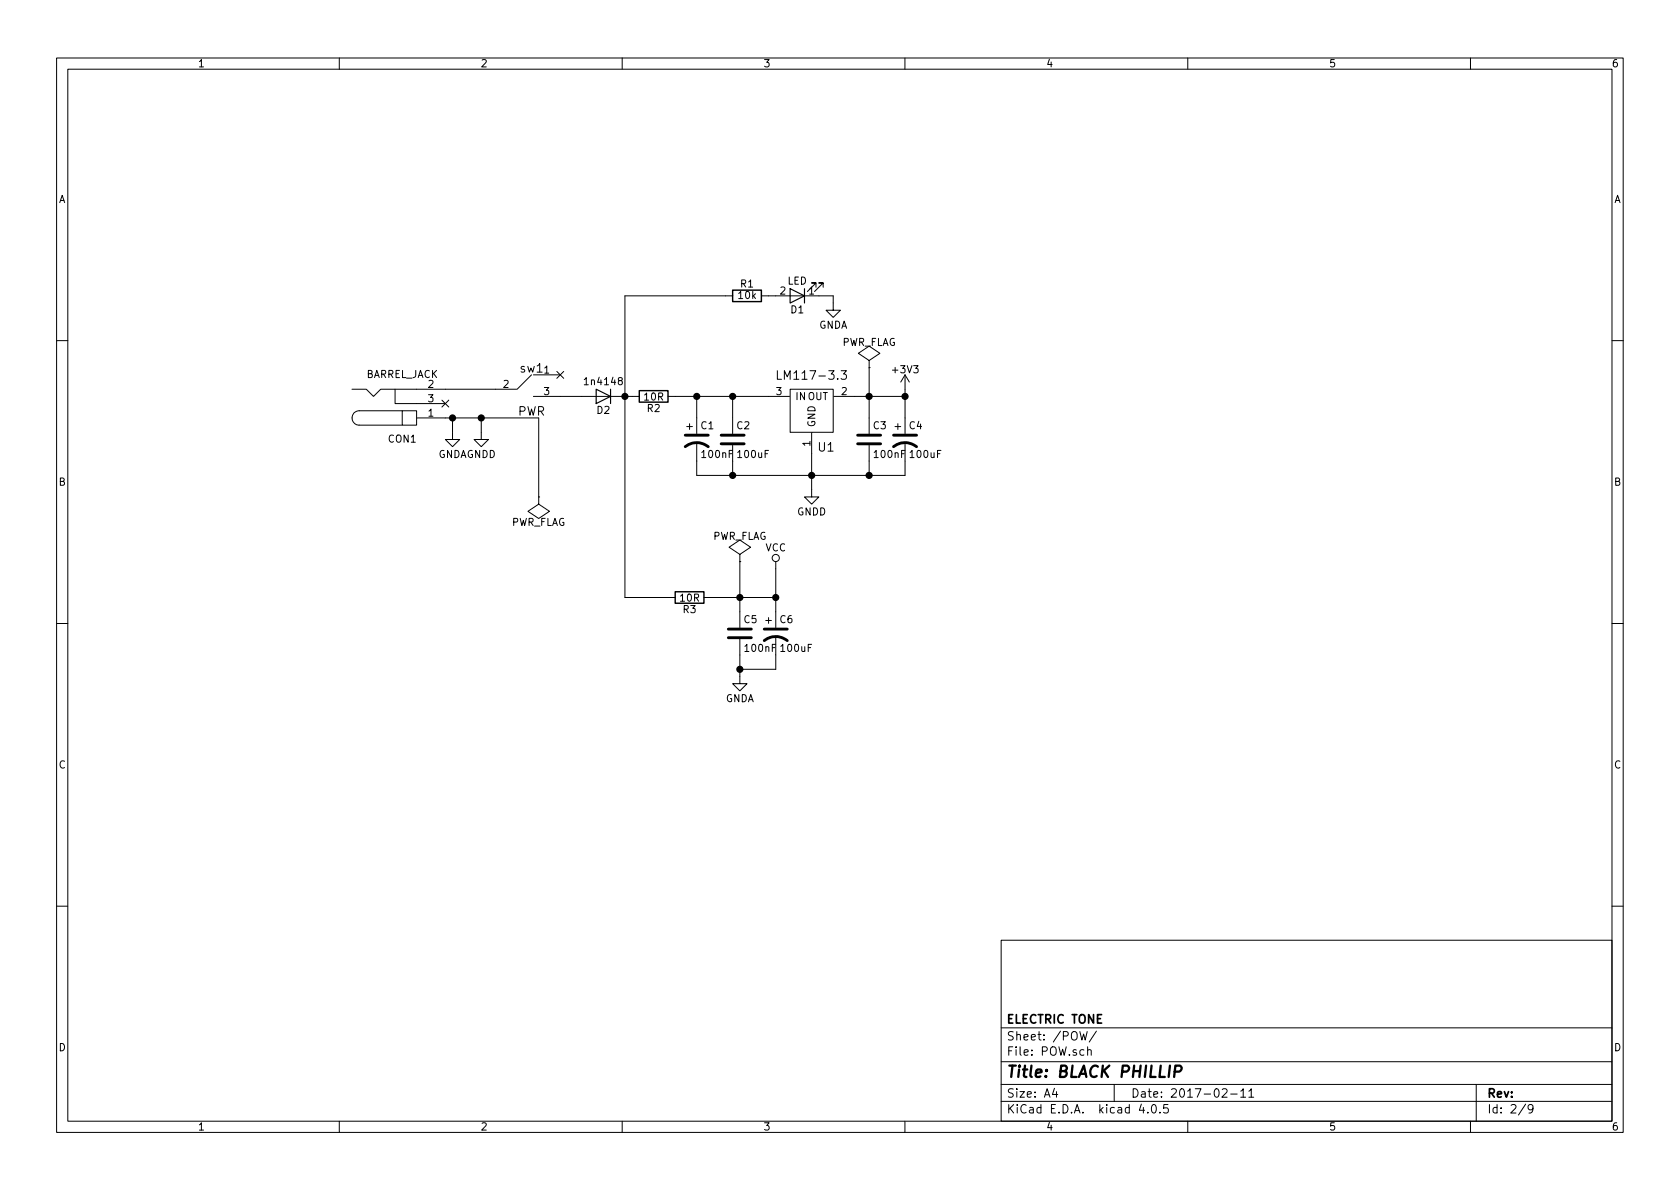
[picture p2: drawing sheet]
<svg xmlns="http://www.w3.org/2000/svg" width="297mm" height="210mm" viewBox="0 0 297 210" stroke-linecap="round" stroke-linejoin="round" font-family="sans-serif">
<g fill="none" stroke="#000" stroke-width=".18">
<path d="M10 10.3h277v189.9h-277zM12 12.2h273v186.1h-273zM60 10.3v1.9M110 10.3v1.9M160 10.3v1.9M210 10.3v1.9M260 10.3v1.9M129.5 52.3h-19v53.4h8.9M134.6 52.3h12.7v2.6h1.3l-1.3 1.2-1.3-1.2h1.3M144.3 50.8v-.8h-.8h.8l-1.6 1.6M145.5 50.8v-.8h-.7h.7l-1.5 1.6M10 60.2h2"/>
<path d="M62.2 68.8h2.6l1.2 1.3 1.3-1.3h24M69.8 68.8v2.6h8.9M71.1 72.6h2.6v2.6h-2.6zM71.1 72.6h-7.6a1.27 1.27 0 0 0-1.2 1.3 1.27 1.27 0 0 0 1.2 1.3h7.6M73.7 73.9h21.5v14M78.1 70.8l1.2 1.2M79.3 70.8l-1.2 1.2M80 73.9v3.8h1.3l-1.3 1.3-1.3-1.3h1.3M85.1 73.9v3.8h1.3l-1.3 1.3-1.3-1.3h1.3M94 66.3l-2.6 2.5M94.3 70.1h18.7M94.3 66.3h4.8"/>
<path d="M98.5 65.7l1.2 1.2M99.7 65.7l-1.2 1.2M118.1 70.1h21.5M121.4 75.4h1M121.9 74.9v1M123.2 78.2v5.9h36.8v-5.9M123.2 70.1v6.6M129.5 70.1v6.6M129.5 78.7v5.4M137.4 65.6v1.5h.8M139.7 68.8h7.6v7.6h-7.6zM143.5 76.5v11.4h1.3l-1.3 1.2-1.3-1.2h1.3"/>
<path d="M147.4 70.1h12.6M148.7 65.6h1l-.6 .5 .4 .1 .2 .2-.1 .5-.2 .2h-.5l-.2-.2M153.7 65h.1M153.7 63.7l1.9-1.2-1.9-1.3-1.9 1.3 1.9 1.2v1.3M153.7 65v11.7M153.7 78.7v5.4M158.2 75.4h1.1M158.7 74.9v1M160 66.3v10.4M160 66.3l-.7 1.3M160 66.3l.8 1.3M285 60.2h2"/>
<path d="M95.2 87.9h.1M95.2 87.9v1.2l2 1.3-2 1.3-1.9-1.3 1.9-1.3M130.8 99.3h.1M130.8 98l1.9-1.2-1.9-1.3-1.9 1.3 1.9 1.2v1.3M130.8 99.3v11.7M137.2 99.3v11.7M10 110.3h2M124.5 105.7h12.7M130.8 113v7.9h1.3l-1.3 1.3-1.3-1.3h1.3M135.4 109.7h1M135.9 109.2v1M137.2 112.5v5.9h-6.4"/>
<path d="M285 110.3h2M10 160.2h2M177 166.3h108v32h-108zM285 160.2h2M60 198.3v1.9M110 198.3v1.9M160 198.3v1.9M177 194.8h108M177 191.8h108M177 187.8h108M177 181.8h108M186.4 192.5l-.3 1h.9"/>
<path d="M186.8 193v1M190.9 182.4l.4 1.5 .3-1.1 .3 1.1 .3-1.5M192.3 185.7l.2-.1 .4 .1v.9M192.3 185.1v1.5M193.9 182.3l-1.3 2M197 191.8v3M201.8 195.2l-.4 1.1h1M202.9 196.7v.1M203.8 195.4l.1-.1a.81 .81 0 0 1 .6 .6 .81 .81 0 0 1-.3 .8l-.1 .1a.8 .8 0 0 1-.6-.6 .8 .8 0 0 1 .3-.8zM205.1 196.7v.1M206.5 195.3h-.7l-.1 .7 .2-.1 .5 .1 .2 .2-.1 .5-.2 .1-.6-.1M210 198.3v1.9"/>
<path d="M216.1 192.7l.2-.2h.4l.3 .5-1 1h1M217.6 193.5h1.1M219.4 193l.4-.5v1.5M219.4 194h.8M220.8 193l.4-.5v1.5M220.8 194h.9M260 198.3v1.9M261 191.8v6.5M269.7 195.2l-1.2 2M271 196l-.2 .3h-.3l-.3-.3v-.4l.1-.2 .5-.1 .2 .2a1.19 1.19 0 0 1-.2 1.2l-.5 .1"/>
<circle cx="137.2" cy="98.7" r=".63"/>
</g>
<path d="M207.7 189.5h.8a.56 .56 0 0 0 .4-.5 .56 .56 0 0 0-.3-.6h-.8l-.2 2" fill="none" stroke="#000" stroke-width=".41"/>
<path d="M139.7 51l2.5 1.3-2.5 1.3zM142.2 51v2.6M105.4 68.8l2.5 1.3-2.5 1.3zM107.9 68.8v2.6" fill="none" stroke="#000" stroke-width=".2"/>
<path d="M121.2 79a3.3 3.3 0 0 1 4 0M121.2 77h4M127.5 77h4.1M127.5 78.5h4.1M151.6 77h4.1M151.6 78.5h4.1M158 79a3.3 3.3 0 0 1 4.1 0M158 77h4.1M128.8 112.8h4M128.8 111.2h4M135.1 113.3a3.3 3.3 0 0 1 4.1 0M135.1 111.2h4.1" fill="none" stroke="#000" stroke-width=".51"/>
<g fill="#000" stroke="#000" stroke-width=".25">
<circle cx="80" cy="73.9" r=".51"/>
<circle cx="85.1" cy="73.9" r=".51"/>
<circle cx="110.5" cy="70.1" r=".51"/>
<circle cx="123.2" cy="70.1" r=".51"/>
<circle cx="129.5" cy="70.1" r=".51"/>
<circle cx="153.7" cy="70.1" r=".51"/>
<circle cx="160" cy="70.1" r=".51"/>
<circle cx="129.5" cy="84.1" r=".51"/>
<circle cx="143.5" cy="84.1" r=".51"/>
<circle cx="153.7" cy="84.1" r=".51"/>
<circle cx="130.8" cy="105.7" r=".51"/>
<circle cx="130.8" cy="118.4" r=".51"/>
<circle cx="137.2" cy="105.7" r=".51"/>
</g>
<path d="M129.5 51.3h5.1v2h-5.1zM113 69.1h5.1v2h-5.1zM119.4 104.6h5.1v2.1h-5.1z" fill="none" stroke="#000" stroke-width=".25"/>
<text font-size="2.8" x="178" y="190.5">Title: BLACK PHILLIP</text>
<g font-size="2.1">
<text x="92" y="65.9">sw1</text>
<text x="138.4" y="67.2">LM117-3.3</text>
<text x="91.5" y="73.5">PWR</text>
<text x="144.7" y="79.9">U1</text>
<text x="178" y="184">Sheet: /POW/</text>
<text x="178" y="181">ELECTRIC TONE</text>
<text x="178" y="186.7">File: POW.sch</text>
<text x="178" y="196.9">KiCad E.D.A. kicad 4.0.5</text>
<text x="178" y="194.1">Size: A4</text>
<text x="200" y="194.1">Date: 2017-02-11</text>
<text x="263" y="194.1">Rev:</text>
<text x="263" y="196.9">Id: 2/9</text>
</g>
<g font-size="1.8">
<text x="35" y="11.9">1</text>
<text x="85" y="11.9">2</text>
<text x="135" y="11.9">3</text>
<text x="185" y="11.9">4</text>
<text x="235" y="11.9">5</text>
<text x="285" y="11.9">6</text>
<text x="10.4" y="35.9">A</text>
<text x="285.4" y="35.9">A</text>
<text x="130.6" y="52.9">10k</text>
<text x="131" y="50.8">R1</text>
<text x="137.9" y="52.1">2</text>
<text x="139.2" y="50.3">LED</text>
<text x="143" y="52.1">1</text>
<text x="139.9" y="55.4">D1</text>
<text x="144.7" y="58.1">GNDA</text>
<text x="148.7" y="61.2">PWR_FLAG</text>
<text x="157.9" y="66">+3V3</text>
<text x="64.5" y="66.8">BARREL_JACK</text>
<text x="75.7" y="68.6">2</text>
<text x="75.7" y="71.1">3</text>
<text x="89" y="68.6">2</text>
<text x="96.2" y="66">1</text>
<text x="96.2" y="69.8">3</text>
<text x="103.7" y="68.1">1n4148</text>
<text x="113.9" y="70.8">10R</text>
<text x="137.3" y="69.8">3</text>
<text x="140.6" y="70.7">INOUT</text>
<text x="148.8" y="69.8">2</text>
<text x="75.7" y="73.7">1</text>
<text x="105.6" y="73.2">D2</text>
<text x="114.5" y="72.8">R2</text>
<text x="124" y="75.9">C1</text>
<text x="130.3" y="75.9">C2</text>
<text x="144.1" y="75.5" transform="rotate(-90 144.1 75.5)">GND</text>
<text x="154.4" y="75.9">C3</text>
<text x="160.8" y="75.9">C4</text>
<text x="68.7" y="78.3">CON1</text>
<text x="77.4" y="81">GNDAGNDD</text>
<text x="124.2" y="81">100nF</text>
<text x="130.6" y="81">100uF</text>
<text x="143.3" y="78.9" transform="rotate(-90 143.3 78.9)">1</text>
<text x="154.7" y="81">100nF</text>
<text x="161.1" y="81">100uF</text>
<text x="10.4" y="85.9">B</text>
<text x="285.4" y="85.9">B</text>
<text x="90.3" y="93">PWR_FLAG</text>
<text x="125.9" y="95.4">PWR_FLAG</text>
<text x="140.9" y="91.1">GNDD</text>
<text x="135.3" y="97.5">VCC</text>
<text x="120.3" y="106.4">10R</text>
<text x="120.8" y="108.4">R3</text>
<text x="131.6" y="110.2">C5</text>
<text x="137.9" y="110.2">C6</text>
<text x="131.9" y="115.3">100nF</text>
<text x="138.2" y="115.3">100uF</text>
<text x="128.2" y="124.1">GNDA</text>
<text x="10.4" y="135.9">C</text>
<text x="285.4" y="135.9">C</text>
<text x="10.4" y="185.9">D</text>
<text x="285.4" y="185.9">D</text>
<text x="35" y="199.9">1</text>
<text x="85" y="199.9">2</text>
<text x="135" y="199.9">3</text>
<text x="185" y="199.9">4</text>
<text x="235" y="199.9">5</text>
<text x="285" y="199.9">6</text>
</g>
</svg>
